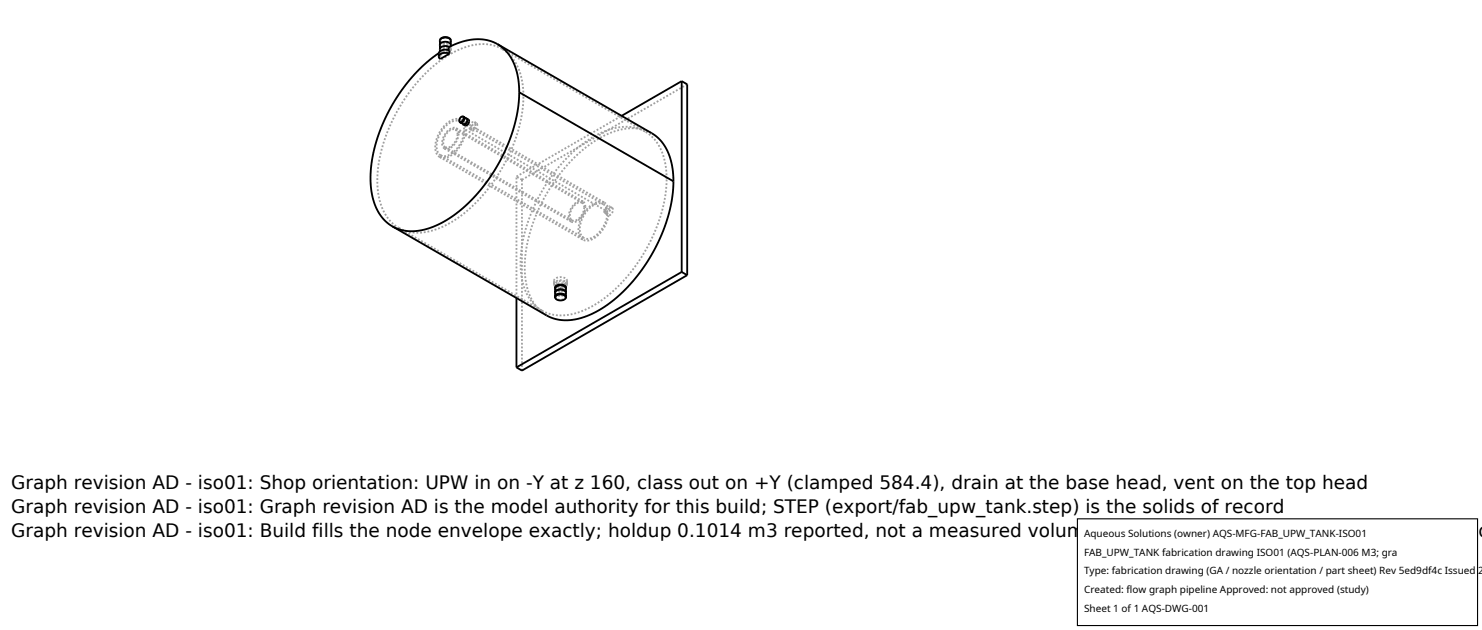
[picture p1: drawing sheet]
<svg xmlns="http://www.w3.org/2000/svg" width="212mm" height="90mm" viewBox="0 0 212 90" stroke-linecap="round" stroke-linejoin="round" font-family="sans-serif">
<g fill="none" stroke="#a0a0a0" stroke-width=".26" stroke-dasharray=".3 .3" stroke-linecap="butt">
<path d="M62.9 7.6l.1-.2 .3-.2 .8 .1M62.9 7l.1-.2 .3-.2h.5l.3 .1M62.9 6.4l.1-.2 .3-.2h.5l.3 .1M62.9 5.8l.1-.2 .3-.2h.4l.4 .1M62.9 7.6l-.1-.3M62.9 7v-.1M62.9 6.4v-.1M62.9 5.7v.1M62.9 8l-.2-.4M62.9 8v.4M63 7.4l-.3 .2M63 7.4l.4 .1h.4l.4-.1 .2-.3"/>
<path d="M63 7.9v-.5M63 7.9l-.1-.3M63 7.9l-.1 .1M64.1 7.2v.1M64.1 6.7l.3 .3M64.1 6.1l.3 .3M64.1 5.5l.3 .3M64.2 6.8l-.1-.1M64.2 6.7l.2 .3M64.2 7.2l-.1 .1M64.3 5.7h.1M64.4 7l-.3 .3-.5 .2-.5-.2-.2-.3"/>
<path d="M64.4 6.4l-.3 .3-.5 .2-.5-.2-.2-.3M64.4 5.8l-.3 .3-.5 .1-.5-.1-.2-.3M64.4 5.7l-.3 .3-.5 .2-.5-.2-.2-.3M64.4 7v-.4M64.4 6.4v-.1M64.4 5.7v.1M64.4 7.1l-.2-.3M64.4 7.1v-.1M64.4 7l-.2 .4-.6 .1-.5-.1-.3-.4M64.4 6.4l-.2 .3-.6 .2-.5-.1-.3-.4M64.4 5.8l-.2 .3-.6 .2-.5-.1-.3-.4M65 18.5l.3 .3v.4"/>
<path d="M65 18.5l18.1 10.5M65.2 18.3l.2 .3 .1 .5M65.2 18.3l18 10.5M65.3 19.2l-.1 .8-.5 .6-.6 .4h-.5M65.5 19.1l-.2 .8-.5 .9-.7 .4h-.6M65.7 17.4l.4 .4 .2 .8M65.7 17.4l20.5 11.8M65.9 17.1l.4 .6 .2 .8M65.9 17.1l20.4 11.8M66.1 16.6l-.4 .3v.5M66.2 16.7h-.2l-.2 .2-.1 .4 .1 .2M66.3 18.6l-.1 .7-.3 .8-.8 1.3-.6 .5-.6 .3-.5 .1-.5-.1"/>
<path d="M66.5 18.5l20 11.6M66.5 18.5l-.1 .8-.3 .8-.9 1.5-.6 .5-.6 .3-.7 .2-.5-.2M66.6 16.9l-.4 .3-.1 .5M66.7 17h-.3l-.2 .2-.1 .3 .1 .2M66.9 17.1h-.2l-.2 .2-.1 .4 .1 .2M67.2 18.5l-.1-.3 .1-.4 .3-.3 .3-.1M67.2 18.5l.2 .1M67.4 18.6h.3l.2-.1 .3-.6M67.8 17.4l.1 .3M67.8 17.4l.2 .2M67.9 17.7l-.3 .6-.2 .2h-.2M68 17.6h-.2l-.3 .3-.2 .4 .1 .3"/>
<path d="M68.2 17.9l-.2-.3M71.7 7l-.7-.4-.9-.2-1.8-.1-2.1 .5-1.9 .9-2 1.4-2 1.9-1.8 2.1-1.6 2.5-1.3 2.5-.9 2.7-.6 2.7-.2 2.3 .2 2.1 .5 2 1 1.5 .7 .7 .6 .4M71.7 7l20.5 11.8M74.8 13.7l-.2-2.1-.6-2-.9-1.5-.7-.6-.7-.5M92.2 18.8l-1.6-.6-1.9-.1-2 .5-2 1-2 1.4-2 1.8-1.7 2.1-1.6 2.5-1.4 2.6-.9 2.6-.6 2.6-.2 2.5 .3 2.2 .6 2 .9 1.4 1.3 1M56.9 32.5l1.2 .5 1.3 .2 1.3-.1 1.5-.3 1.6-.7 1.5-.9 1.6-1.2 1.4-1.4 1.4-1.6 1.4-1.9 1-1.8 .9-1.8 .7-1.8 .6-2.1 .3-1.9 .2-2M56.9 32.5l20.5 11.8M62.8 22.4l-.5-.5-.1-.8 .1-1.1 .5-1.1 .7-1 .8-.6 .9-.3 .7 .1M62.8 22.4l20.4 11.8M62.9 22.2l-.4-.5-.1-.8 .1-1.1 .5-.9 .6-.8 .8-.6 .7-.3 .6 .2M62.9 22.2l20.5 11.8M63.5 21.2l-.3-.3-.1-.5 .1-.5 .3-.6 .4-.6 .5-.3 .4-.2 .4 .1"/>
<path d="M63.5 21.2l18.1 10.5M63.6 21l-.2-.2-.1-.5 .3-1 .7-.7 .4-.2 .3 .1M63.6 21l18.1 10.5M73.8 25.2l15-8.7M74.5 25.7l-.7-.5M74.5 25.7l23.6-13.7M80.7 39.7l-.5-.1h-.5l-.4 .2-.2 .3M81.6 31.7h.6l.7-.5 .5-.8 .2-.9M81.7 31.5h.5l.6-.4 .5-.8 .1-.7M83.1 29l-.3-.1-.4 .1-.7 .8-.3 1 .1 .4 .2 .3M83.2 34.2l-.4-.5-.2-.9 .2-1.1 .5-1 .7-1 .7-.6 .9-.3 .7 .1M83.2 28.8l-.4-.1-.4 .2-.4 .3-.4 .5-.3 .6-.1 .5 .1 .5 .3 .4"/>
<path d="M83.4 34l-.5-.5-.1-.8 .1-.9 .5-1 .6-.9 .8-.6 .8-.3 .6 .2M83.4 29.6v-.4l-.3-.2M83.6 29.5l-.1-.5-.3-.2M86.2 29.2l.4 .4 .1 .7M86.3 28.9l.4 .4 .2 .6M86.3 30.4l.4 .2M86.3 30.1v.1M86.3 30.1l.4 .2M86.3 30.4v-.3M86.3 30.2v.2M86.5 30.5l.4 .2M86.5 29.7v.4"/>
<path d="M86.5 29.7l.4 .2M86.5 29.7l.3-.2h.2M86.5 30.1v.4M86.7 30.6l-.1 .7-.3 .8-.8 1.2-.6 .5-.5 .2-.6 .1-.4-.1M86.7 30.3v.3M86.9 29.9l.3-.2h.2M86.9 30.7l-.5 1.5-1 1.4-.5 .4-.6 .3-.6 .1-.5-.2M87 29.5l.2 .2-.1 .4-.3 .3-.3 .1M87.4 29.7l.2 .2-.1 .4-.3 .3-.3 .1M87.4 29.7l-.4-.2M95.2 25.5l-.2-2.1-.6-2-.9-1.5-1.3-1.1M73.8 42.6v-17.4"/>
<path d="M74.5 52.9v-27.2M77.4 44.3l1.2 .5 1.2 .2h1.4l1.5-.4 1.6-.7 1.5-.9 1.5-1.2 1.4-1.4 1.4-1.5 1.3-1.8 1.1-1.8 1-2 .7-2 .6-2 .3-1.9 .1-1.9M78.1 45l-1.3-1-1-1.5-.6-2-.3-2.2 .2-2.5 .6-2.6 1-2.8 1.4-2.7 1.6-2.5 1.8-2.2 2-1.8 2.1-1.4 2-1 2-.4h1.8l.8 .2 .9 .4M79.1 40.6l.3 .3 .6 .2 .7-.1 .3-.4M79.1 40.1l.3 .4 .6 .1 .7-.1 .3-.4M79.1 40.6v-.5M79.3 40.9l.1-.3 .4-.1 .4-.1 .4 .2M79.3 41.3l.3 .2 .4 .1 .5-.1 .3-.2M79.3 41.9l.3 .2 .4 .1 .5-.1 .3-.2M79.3 41.2l.2 .3 .5 .1 .6-.1 .2-.3M79.3 41.8l.2 .3 .5 .1 .6-.1 .2-.3M79.3 42.4l.2 .3 .5 .1 .6-.1 .2-.3"/>
<path d="M79.3 40.5l.2 .4 .5 .1 .6-.1 .2-.4M79.3 40.5v.4M79.3 42.5l.3 .3h.4h.5l.3-.3M80.6 40.3l-.4-.2-.4 .1-.4 .1-.1 .2M80.6 40.6l.2 .3M80.7 40.2l-.5-.2-.5 .1-.4 .2-.2 .3M80.8 40.5l-.2-.2M80.8 40.5v.4M80.8 40.9l-.2 .3-.5 .1-.6-.1-.2-.3M80.8 41.1l-.2 .3-.5 .2-.6-.2-.2-.3M81 40.6l-.3-.4M81 40.1l-.3-.4"/>
<path d="M81 40.6v-.5"/>
</g>
<g fill="none" stroke="#000" stroke-width=".26">
<path d="M62.7 7.6l-1.5 1.1-1.5 1.3-1.4 1.6-1.2 1.7-1.1 1.6-1 2-.8 2-.6 2-.5 2-.2 1.8v1.6l.3 1.6 .4 1.4 .6 1.3 .9 1 .9 .7M62.9 6.3v-.7l.3-.2h.4h.4l.3 .2 .1 .7M62.9 5.7l.2-.3 .5-.1 .5 .1 .2 .3M64.2 6.7l-.6-.1-.5 .1-.3 .2v.4M64.2 7.7v-.5l-.5-.1h-.5l-.5 .4v.6M64.2 7.7l-1.3 .7-.2-.3M64.2 7.7l-.5-.2-.5 .1-.4 .2-.1 .3M64.4 6.6v-.3l-.2-.2-.4-.1h-.4l-.5 .3v.6M65.7 17.4v.1M66.1 16.6l.1 .1M66.1 16.7l.2 .2-.1 .3-.3 .3-.2-.1M66.1 16.7l.1 .2-.1 .3-.2 .2h-.2"/>
<path d="M66.1 16.7h-.2l-.2 .2-.1 .3 .1 .2M66.1 17.7l.1 .1M66.2 16.7l.5 .3v.5l-.4 .2-.6-.2M66.2 16.7l.1 .2-.1 .3-.2 .3h-.3M66.6 16.9h.1M66.7 16.9l.3 .3-.1 .4-.3 .3-.4-.1M66.7 16.9l.1 .3-.1 .3-.3 .2-.2 .1M71 6.3l22.6 13.1 1.1 1.1 .8 1.5 .5 1.8 .2 2.1M71 6.3l1.3 1.1 1 1.4 .6 2 .3 2.4M71 6.3l-1.3-.5-1.6-.2-1.7 .3-1.8 .6a.55 .55 0 0 0-.5 .7M74.2 13.2l-.2 1.8-.3 2.1-.6 2-.7 1.9-.9 1.8-1.2 2-1.3 1.9-1.4 1.6-1.5 1.5-1.5 1.1-1.6 1-1.5 .6-1.6 .4-1.4 .1-1.3-.2-1.2-.5M74.2 13.2l22 12.7"/>
<path d="M97.4 11.6l.7 .4v27.3M97.4 11.6v27.2M97.4 11.6l-8.6 4.9M96.2 25.9l-.1 1.6-.2 1.5-.9 3.3-1.4 3.2-1.9 3-2.2 2.6-1.2 1.2-1.3 1.1-1.3 .8-1.3 .7-1.2 .5-1.2 .2-1 .1h-1l-.9-.2-.9-.4-22.2-12.8M97.4 38.8l.7 .5M97.4 38.8l-23.6 13.7M98.1 39.3l-23.6 13.6-.7-.4M73.8 42.6v9.9M79.3 41.2l.2-.4 .6-.2 .5 .2 .2 .4M79.3 41.2l.2-.4 .5-.1 .6 .1 .2 .4M79.3 41.2v.1M79.3 41.8l.1-.8 .2-.2 .4-.1 .4 .1 .3 .2 .1 .8"/>
<path d="M79.3 41.8l.2-.4 .5-.1 .6 .1 .2 .4M79.3 41.8v.1M79.3 42.4l.1-.8 .3-.2 .3-.1 .4 .1 .3 .2 .1 .8M79.3 42.4l.2-.3 .5-.2 .6 .2 .2 .3M79.3 42.4v.1M79.3 42.5l.2-.4 .5-.2 .6 .2 .2 .1v.3M79.3 42.5l.2-.3 .5-.2 .6 .2 .2 .3M79.3 42.5l.2 .3 .6 .1 .5-.1 .2-.3M80.8 41.2v.1M80.8 41.8v.1M80.8 42.4v.1"/>
</g>
<path d="M153.9 74.1h57.1v15.2h-57.1z" fill="#fff" stroke="#000" stroke-width=".16"/>
<g font-size="2.6">
<text x="1.6" y="69.8">Graph revision AD - iso01: Shop orientation: UPW in on -Y at z 160, class out on +Y (clamped 584.4), drain at the base head, vent on the top head</text>
<text x="1.6" y="73.3">Graph revision AD - iso01: Graph revision AD is the model authority for this build; STEP (export/fab_upw_tank.step) is the solids of record</text>
<text x="1.6" y="76.7">Graph revision AD - iso01: Build fills the node envelope exactly; holdup 0.1014 m3 reported, not a measured volume (duty section 8) and no residence derived</text>
</g>
<g font-size="1.4">
<text x="154.8" y="76.6">Aqueous Solutions (owner) AQS-MFG-FAB_UPW_TANK-ISO01</text>
<text x="154.8" y="79.3">FAB_UPW_TANK fabrication drawing ISO01 (AQS-PLAN-006 M3; gra</text>
<text x="154.8" y="82">Type: fabrication drawing (GA / nozzle orientation / part sheet) Rev 5ed9df4c Issued 2</text>
<text x="154.8" y="84.7">Created: flow graph pipeline Approved: not approved (study)</text>
<text x="154.8" y="87.4">Sheet 1 of 1 AQS-DWG-001</text>
</g>
</svg>
